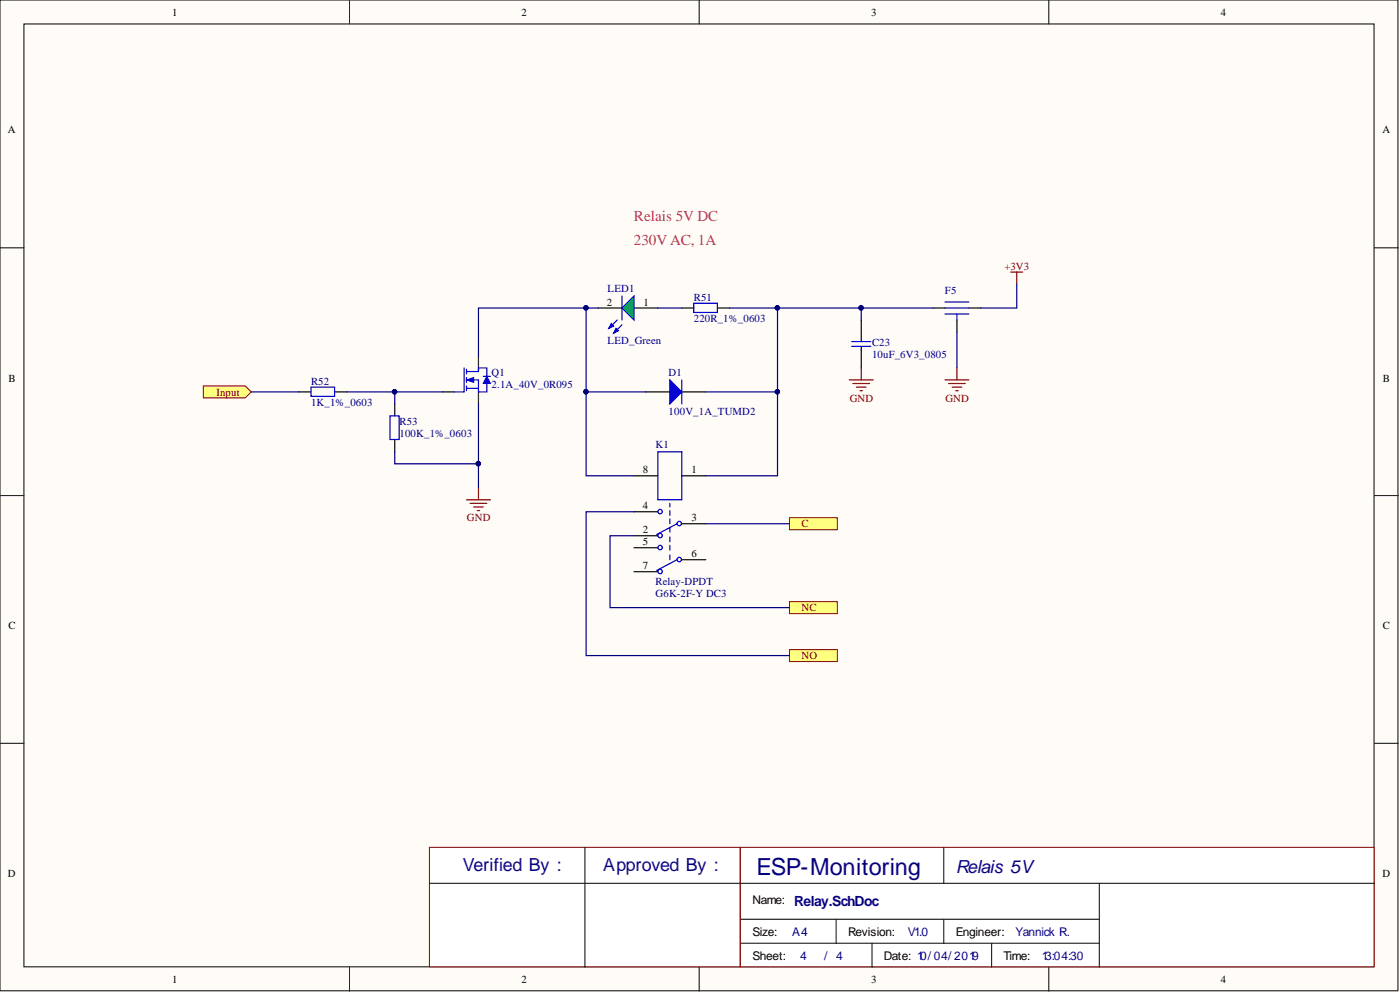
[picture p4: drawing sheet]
<svg xmlns="http://www.w3.org/2000/svg" width="297mm" height="210mm" viewBox="0 0 297 210" stroke-linecap="round" stroke-linejoin="round" font-family="sans-serif">
<g fill="#fffcf8" stroke="#000" stroke-width=".21">
<path d="M0 0h296.3v209.8h-296.3z"/>
<path d="M5.1 5.1h286.1v199.6h-286.1z"/>
</g>
<path d="M74.1 0v5.1M148.2 0v5.1M222.3 0v5.1M0 52.5h5.1M291.3 52.5h5M0 104.9h5.1M291.3 104.9h5M0 157.4h5.1M291.3 157.4h5M74.1 204.8v5.1M148.2 204.8v5.1M222.3 204.8v5.1" fill="none" stroke="#000" stroke-width=".21"/>
<path d="M156.9 179.4h134.3v25.3h-134.3z" fill="#fff" stroke="#800000" stroke-width=".21"/>
<path d="M200 179.4v7.6M156.9 199.7h27.9v5.1M156.9 187h76.1M156.9 194.6h76.1M177.2 194.6v5.1M184.8 199.7h48.2M200 194.6v5.1M210.1 199.7v5.1M291.3 187h-58.3v17.8" fill="none" stroke="#000" stroke-width=".21"/>
<path d="M91 179.4h65.8v25.3h-65.8z" fill="#fff" stroke="#800000" stroke-width=".21"/>
<path d="M124 179.4v25.4M91 187h65.9" fill="none" stroke="#000" stroke-width=".21"/>
<path d="M134.3 116h5.1M134.3 113.4h5.1M134.3 108.4h5.1M134.3 100.7h5.1M144.5 118.5h5.1M144.5 110.9h5.1M144.5 100.7h5.1M134.3 121h5.1" fill="none" stroke="#000" stroke-width=".25"/>
<g fill="none" stroke="#00f" stroke-width=".25">
<path d="M139.4 95.7h5.1v10.1h-5.1zM142 106.6v.7M142 108.1v1M142 109.9v1M142 111.7v1M142 113.7v1M142 115.5v1M142 117.5v1M143.5 110.9l-4.3 2.3M143.5 118.5l-4.3 2.3"/>
<circle cx="139.9" cy="113.4" r=".47"/>
<circle cx="139.9" cy="115.9" r=".47"/>
<circle cx="139.9" cy="108.3" r=".47"/>
<circle cx="143.9" cy="118.5" r=".47"/>
<circle cx="143.9" cy="110.9" r=".47"/>
<circle cx="139.9" cy="121" r=".47"/>
</g>
<path d="M43.1 81.7h8.9l1.2 1.3-1.2 1.3h-8.9z" fill-rule="evenodd" fill="#ffff80" stroke="#800000" stroke-width=".21"/>
<path d="M101.4 75.4v2.5M93.8 83h2.5M101.4 83v2.5" fill="none" stroke="#000" stroke-width=".25"/>
<path d="M98.4 77.9v5.1h-2.1M98.9 78.7h2.5M98.9 78.2v1M98.9 79.9v1.1M98.9 80.4h2.5v2.6M98.9 82.2h2.5M98.9 81.7v1" fill="none" stroke="#00f" stroke-width=".25"/>
<path d="M98.9 80.4l1.5-.5v1.1z" fill="#00f"/>
<path d="M98.9 80.4l1.5-.5v1.1z" fill="none" stroke="#00f" stroke-width=".21"/>
<path d="M101.4 78.7v-.8h1.8v1.8M102.4 79.7h1.5M103.2 81.2v1.8h-1.8" fill="none" stroke="#00f" stroke-width=".25"/>
<path d="M103.2 79.7l.7 1.5h-1.5z" fill="#00f"/>
<path d="M103.2 79.7l.7 1.5h-1.5z" fill="none" stroke="#00f" stroke-width=".21"/>
<g fill="none" stroke="#800000" stroke-width=".25">
<path d="M214.2 57.6h2.5M215.5 57.6v2.5M182.5 77.9v2.5M202.8 77.9v2.5M180 80.4h5M180.7 81.2h3.6M181.5 82h2M182.3 82.7h.5M200.3 80.4h5M201 81.2h3.6M201.8 82h2M202.5 82.7h.5"/>
<path d="M98.9 105.8h5M99.6 106.6h3.6M100.4 107.3h2M101.1 108.1h.5M101.4 103.3v2.5"/>
</g>
<path d="M197.7 65.2h2.6M202.8 67.8v2.5M205.3 65.2h2.6M63.4 83h2.5M71 83h2.5M83.7 85.5v2.6M83.7 93.1v2.6M136.9 83h5.1M144.5 83h5.1" fill="none" stroke="#000" stroke-width=".25"/>
<path d="M200.3 65.2h5M200.3 66.5h5M200.3 64h5M202.8 66.5v1.3M65.9 82h5v1.9h-5zM82.6 88.1h2v5h-2z" fill="none" stroke="#00f" stroke-width=".25"/>
<path d="M142 80.4l2.5 2.6-2.5 2.5z" fill="#00f"/>
<path d="M142 80.4l2.5 2.6-2.5 2.5zM144.5 80.4v5.1" fill="none" stroke="#00f" stroke-width=".25"/>
<path d="M126.7 65.2h5.1M134.3 65.2h5.1" fill="none" stroke="#000" stroke-width=".25"/>
<path d="M134.3 62.7v5.1l-2.5-2.6z" fill="#0f0"/>
<path d="M130.8 67.8l-1.8 1.7M134.3 62.7v5.1l-2.5-2.6z" fill="none" stroke="#00f" stroke-width=".25"/>
<path d="M129.5 68.5l.5 .5-1 .5z" fill="#00f"/>
<path d="M129.5 68.5l.5 .5-1 .5zM131.8 62.7v5.1M131.8 68.8l-1.8 1.7" fill="none" stroke="#00f" stroke-width=".25"/>
<path d="M130.5 69.5l.6 .5-1.1 .5z" fill="#00f"/>
<path d="M130.5 69.5l.6 .5-1.1 .5z" fill="none" stroke="#00f" stroke-width=".25"/>
<g fill="#ffff80" stroke="#800000" stroke-width=".21">
<path d="M167.3 137.5h10.1v2.6h-10.1z" fill-rule="evenodd"/>
<path d="M167.3 127.4h10.1v2.5h-10.1z" fill-rule="evenodd"/>
<path d="M167.3 109.6h10.1v2.6h-10.1z" fill-rule="evenodd"/>
</g>
<path d="M144.5 65.2h2.5M152.1 65.2h2.5M182.5 67.8v3.8M182.5 74.1v3.8" fill="none" stroke="#000" stroke-width=".25"/>
<path d="M147 64.2h5v2h-5zM180.5 72.3h4M180.5 73.3h4M182.5 71.6v.7M182.5 73.3v.8" fill="none" stroke="#00f" stroke-width=".25"/>
<g fill="none" stroke="#000080" stroke-width=".25">
<path d="M124.2 65.2h-22.8v10.2M126.7 65.2h-2.5v35.5h10.1M139.4 65.2h5.1M154.6 65.2h10.2M182.5 65.2v2.6M197.7 65.2h-32.9v35.5h-15.2M202.8 70.3v7.6M215.5 60.1v5.1h-7.6M53.2 83h10.2M73.5 83h20.3M83.7 95.7v2.5h17.7M83.7 83v2.5"/>
<path d="M101.4 85.5v17.8M124.2 83h12.7M149.6 83h15.2M134.3 108.4h-10.1v30.4h43.1M134.3 113.4h-5v15.3h38M149.6 110.9h17.7"/>
</g>
<g fill="#000080" stroke="#000080" stroke-width=".21">
<circle cx="182.5" cy="65.2" r=".47"/>
<circle cx="124.2" cy="82.9" r=".47"/>
<circle cx="164.7" cy="82.9" r=".47"/>
<circle cx="164.7" cy="65.2" r=".47"/>
<circle cx="124.2" cy="65.2" r=".47"/>
<circle cx="101.4" cy="98.2" r=".47"/>
<circle cx="83.6" cy="82.9" r=".47"/>
</g>
<text font-size="5" fill="#11037f" x="160.3" y="185.3">ESP-Monitoring</text>
<g font-size="3.8" fill="#11037f">
<text x="98.1" y="184.3">Verified By :</text>
<text x="127.8" y="184.3">Approved By :</text>
<text x="202.5" y="184.8">Relais 5V</text>
</g>
<g font-size="3.2" fill="#da2467">
<text x="134.3" y="46.8">Relais 5V DC</text>
<text x="134.3" y="51.9">230V AC, 1A</text>
</g>
<text font-size="3" fill="#11037f" x="168.3" y="191.9">Relay.SchDoc</text>
<g font-size="2.5">
<text x="159.4" y="191.5">Name:</text>
<text x="159.4" y="198.1">Size:</text>
<text x="159.4" y="203.2">Sheet:</text>
<text x="179.7" y="198.1">Revision:</text>
<text x="187.3" y="203.2">Date: 10/ 04/ 2019</text>
<text x="202.5" y="198.1">Engineer:</text>
<text x="212.7" y="203.2">Time:</text>
</g>
<text font-size="2.5" fill="#000080" x="167.9" y="198.1">A4</text>
<g font-size="2.5" fill="#11037f">
<text x="169.6" y="203.2">4</text>
<text x="174.7" y="203.2">/ 4</text>
<text x="192.4" y="198.1">V1.0</text>
<text x="215.2" y="198.1">Yannick R.</text>
<text x="220.8" y="203.2">13:04:30</text>
</g>
<g font-size="2.3">
<text x="36.5" y="3.3">1</text>
<text x="110.5" y="3.3">2</text>
<text x="184.6" y="3.3">3</text>
<text x="258.7" y="3.3">4</text>
<text x="1.7" y="28.3">A</text>
<text x="293" y="28.3">A</text>
<text x="128.6" y="64.7">2</text>
<text x="136.4" y="64.7">1</text>
<text x="1.8" y="80.8">B</text>
<text x="293" y="80.8">B</text>
<text x="136.2" y="100.2">8</text>
<text x="146.5" y="100.2">1</text>
<text x="136.2" y="107.9">4</text>
<text x="136.2" y="112.9">2</text>
<text x="146.5" y="110.4">3</text>
<text x="136.2" y="115.5">5</text>
<text x="146.5" y="118">6</text>
<text x="136.2" y="120.5">7</text>
<text x="1.8" y="133.2">C</text>
<text x="293" y="133.2">C</text>
<text x="1.7" y="185.7">D</text>
<text x="293" y="185.7">D</text>
<text x="36.5" y="208.1">1</text>
<text x="110.5" y="208.1">2</text>
<text x="184.6" y="208.1">3</text>
<text x="258.7" y="208.1">4</text>
</g>
<g font-size="2.3" fill="#800000">
<text x="212.8" y="57.1">+3V3</text>
<text x="45.9" y="83.7">Input</text>
<text x="180.1" y="85">GND</text>
<text x="200.3" y="85">GND</text>
<text x="98.9" y="110.4">GND</text>
<text x="169.8" y="111.7">C</text>
<text x="169.8" y="129.4">NC</text>
<text x="169.8" y="139.6">NO</text>
</g>
<g font-size="2.3" fill="#000080">
<text x="128.8" y="61.9">LED1</text>
<text x="147" y="63.7">R51</text>
<text x="200.3" y="62.2">F5</text>
<text x="147" y="68.3">220R_1%_0603</text>
<text x="128.8" y="72.8">LED_Green</text>
<text x="184.8" y="73.3">C23</text>
<text x="184.8" y="75.9">10uF_6V3_0805</text>
<text x="65.9" y="81.5">R52</text>
<text x="104.2" y="79.7">Q1</text>
<text x="104.2" y="82.2">2.1A_40V_0R095</text>
<text x="141.7" y="79.7">D1</text>
<text x="65.9" y="86">1K_1%_0603</text>
<text x="141.7" y="87.8">100V_1A_TUMD2</text>
<text x="84.7" y="90.1">R53</text>
<text x="84.7" y="92.6">100K_1%_0603</text>
<text x="138.9" y="94.9">K1</text>
<text x="138.9" y="123.8">Relay-DPDT</text>
<text x="138.9" y="126.4">G6K-2F-Y DC3</text>
</g>
</svg>
